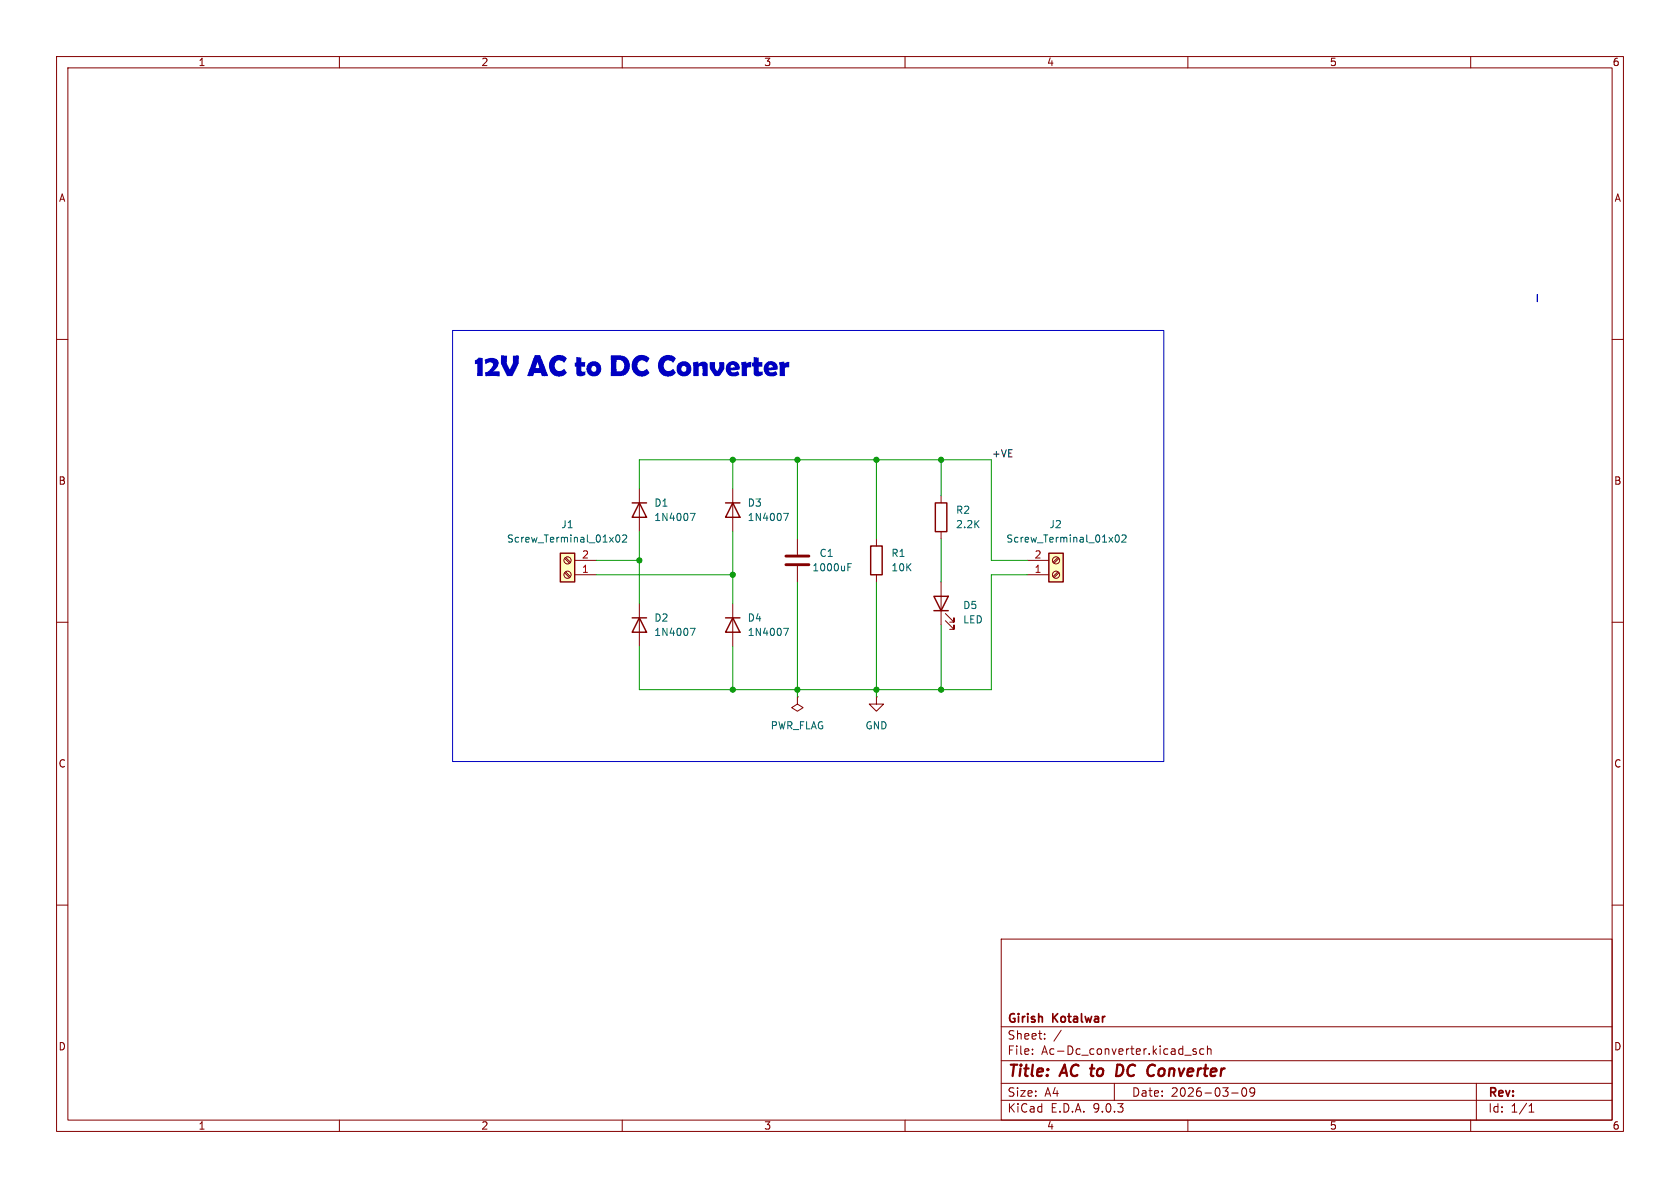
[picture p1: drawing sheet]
(kicad_sch
 (version 20250114)
 (generator "eeschema")
 (generator_version "9.0")
 (paper "A4")
 (title_block
  (title "AC to DC Converter")
  (date "2026-03-09")
  (company "Girish Kotalwar"))
 (lib_symbols
  (symbol "Connector:Screw_Terminal_01x02"
   (pin_names
    (offset 1.016) (hide yes)) (exclude_from_sim no) (in_bom yes) (on_board yes)
   (property "Reference" "J" (at 0 2.54 0) (effects (font (size 1.27 1.27))))
   (property "Value" "Screw_Terminal_01x02" (at 0 -5.08 0) (effects (font (size 1.27 1.27))))
   (property "Footprint" "" (at 0 0 0) (effects (font (size 1.27 1.27)) (hide yes)))
   (property "Datasheet" "~" (at 0 0 0) (effects (font (size 1.27 1.27)) (hide yes)))
   (property "Description" "Generic screw terminal, single row, 01x02, script generated (kicad-library-utils/schlib/autogen/connector/)" (at 0 0 0) (effects (font (size 1.27 1.27)) (hide yes)))
   (symbol "Screw_Terminal_01x02_1_1"
    (rectangle (start -1.27 1.27) (end 1.27 -3.81) (stroke (width 0.254) (type default)) (fill (type background)))
    (polyline (pts (xy -0.5334 0.3302) (xy 0.3302 -0.508)) (stroke (width 0.1524) (type default)) (fill (type none)))
    (polyline (pts (xy -0.5334 -2.2098) (xy 0.3302 -3.048)) (stroke (width 0.1524) (type default)) (fill (type none)))
    (polyline (pts (xy -0.3556 0.508) (xy 0.508 -0.3302)) (stroke (width 0.1524) (type default)) (fill (type none)))
    (polyline (pts (xy -0.3556 -2.032) (xy 0.508 -2.8702)) (stroke (width 0.1524) (type default)) (fill (type none)))
    (circle (center 0 0) (radius 0.635) (stroke (width 0.1524) (type default)) (fill (type none)))
    (circle (center 0 -2.54) (radius 0.635) (stroke (width 0.1524) (type default)) (fill (type none)))
    (pin passive line (at -5.08 0 0) (length 3.81) (name "Pin_1" (effects (font (size 1.27 1.27)))) (number "1" (effects (font (size 1.27 1.27)))))
    (pin passive line (at -5.08 -2.54 0) (length 3.81) (name "Pin_2" (effects (font (size 1.27 1.27)))) (number "2" (effects (font (size 1.27 1.27))))))
   (embedded_fonts no))
  (symbol "Device:C"
   (pin_numbers (hide yes))
   (pin_names
    (offset 0.254)) (exclude_from_sim no) (in_bom yes) (on_board yes)
   (property "Reference" "C" (at 0.635 2.54 0) (effects (font (size 1.27 1.27)) (justify left)))
   (property "Value" "C" (at 0.635 -2.54 0) (effects (font (size 1.27 1.27)) (justify left)))
   (property "Footprint" "" (at 0.9652 -3.81 0) (effects (font (size 1.27 1.27)) (hide yes)))
   (property "Datasheet" "~" (at 0 0 0) (effects (font (size 1.27 1.27)) (hide yes)))
   (property "Description" "Unpolarized capacitor" (at 0 0 0) (effects (font (size 1.27 1.27)) (hide yes)))
   (symbol "C_0_1"
    (polyline (pts (xy -2.032 0.762) (xy 2.032 0.762)) (stroke (width 0.508) (type default)) (fill (type none)))
    (polyline (pts (xy -2.032 -0.762) (xy 2.032 -0.762)) (stroke (width 0.508) (type default)) (fill (type none))))
   (symbol "C_1_1"
    (pin passive line (at 0 3.81 270) (length 2.794) (name "~" (effects (font (size 1.27 1.27)))) (number "1" (effects (font (size 1.27 1.27)))))
    (pin passive line (at 0 -3.81 90) (length 2.794) (name "~" (effects (font (size 1.27 1.27)))) (number "2" (effects (font (size 1.27 1.27))))))
   (embedded_fonts no))
  (symbol "Device:LED"
   (pin_numbers (hide yes))
   (pin_names
    (offset 1.016) (hide yes)) (exclude_from_sim no) (in_bom yes) (on_board yes)
   (property "Reference" "D" (at 0 2.54 0) (effects (font (size 1.27 1.27))))
   (property "Value" "LED" (at 0 -2.54 0) (effects (font (size 1.27 1.27))))
   (property "Footprint" "" (at 0 0 0) (effects (font (size 1.27 1.27)) (hide yes)))
   (property "Datasheet" "~" (at 0 0 0) (effects (font (size 1.27 1.27)) (hide yes)))
   (property "Description" "Light emitting diode" (at 0 0 0) (effects (font (size 1.27 1.27)) (hide yes)))
   (property "Sim.Pins" "1=K 2=A" (at 0 0 0) (effects (font (size 1.27 1.27)) (hide yes)))
   (symbol "LED_0_1"
    (polyline (pts (xy -3.048 -0.762) (xy -4.572 -2.286) (xy -3.81 -2.286) (xy -4.572 -2.286) (xy -4.572 -1.524)) (stroke (width 0) (type default)) (fill (type none)))
    (polyline (pts (xy -1.778 -0.762) (xy -3.302 -2.286) (xy -2.54 -2.286) (xy -3.302 -2.286) (xy -3.302 -1.524)) (stroke (width 0) (type default)) (fill (type none)))
    (polyline (pts (xy -1.27 0) (xy 1.27 0)) (stroke (width 0) (type default)) (fill (type none)))
    (polyline (pts (xy -1.27 -1.27) (xy -1.27 1.27)) (stroke (width 0.254) (type default)) (fill (type none)))
    (polyline (pts (xy 1.27 -1.27) (xy 1.27 1.27) (xy -1.27 0) (xy 1.27 -1.27)) (stroke (width 0.254) (type default)) (fill (type none))))
   (symbol "LED_1_1"
    (pin passive line (at -3.81 0 0) (length 2.54) (name "K" (effects (font (size 1.27 1.27)))) (number "1" (effects (font (size 1.27 1.27)))))
    (pin passive line (at 3.81 0 180) (length 2.54) (name "A" (effects (font (size 1.27 1.27)))) (number "2" (effects (font (size 1.27 1.27))))))
   (embedded_fonts no))
  (symbol "Device:R"
   (pin_numbers (hide yes))
   (pin_names
    (offset 0)) (exclude_from_sim no) (in_bom yes) (on_board yes)
   (property "Reference" "R" (at 2.032 0 90) (effects (font (size 1.27 1.27))))
   (property "Value" "R" (at 0 0 90) (effects (font (size 1.27 1.27))))
   (property "Footprint" "" (at -1.778 0 90) (effects (font (size 1.27 1.27)) (hide yes)))
   (property "Datasheet" "~" (at 0 0 0) (effects (font (size 1.27 1.27)) (hide yes)))
   (property "Description" "Resistor" (at 0 0 0) (effects (font (size 1.27 1.27)) (hide yes)))
   (symbol "R_0_1"
    (rectangle (start -1.016 -2.54) (end 1.016 2.54) (stroke (width 0.254) (type default)) (fill (type none))))
   (symbol "R_1_1"
    (pin passive line (at 0 3.81 270) (length 1.27) (name "~" (effects (font (size 1.27 1.27)))) (number "1" (effects (font (size 1.27 1.27)))))
    (pin passive line (at 0 -3.81 90) (length 1.27) (name "~" (effects (font (size 1.27 1.27)))) (number "2" (effects (font (size 1.27 1.27))))))
   (embedded_fonts no))
  (symbol "Diode:1N4007"
   (pin_numbers (hide yes))
   (pin_names (hide yes)) (exclude_from_sim no) (in_bom yes) (on_board yes)
   (property "Reference" "D" (at 0 2.54 0) (effects (font (size 1.27 1.27))))
   (property "Value" "1N4007" (at 0 -2.54 0) (effects (font (size 1.27 1.27))))
   (property "Footprint" "Diode_THT:D_DO-41_SOD81_P10.16mm_Horizontal" (at 0 -4.445 0) (effects (font (size 1.27 1.27)) (hide yes)))
   (property "Datasheet" "http://www.vishay.com/docs/88503/1n4001.pdf" (at 0 0 0) (effects (font (size 1.27 1.27)) (hide yes)))
   (property "Description" "1000V 1A General Purpose Rectifier Diode, DO-41" (at 0 0 0) (effects (font (size 1.27 1.27)) (hide yes)))
   (property "Sim.Device" "D" (at 0 0 0) (effects (font (size 1.27 1.27)) (hide yes)))
   (property "Sim.Pins" "1=K 2=A" (at 0 0 0) (effects (font (size 1.27 1.27)) (hide yes)))
   (symbol "1N4007_0_1"
    (polyline (pts (xy -1.27 1.27) (xy -1.27 -1.27)) (stroke (width 0.254) (type default)) (fill (type none)))
    (polyline (pts (xy 1.27 1.27) (xy 1.27 -1.27) (xy -1.27 0) (xy 1.27 1.27)) (stroke (width 0.254) (type default)) (fill (type none)))
    (polyline (pts (xy 1.27 0) (xy -1.27 0)) (stroke (width 0) (type default)) (fill (type none))))
   (symbol "1N4007_1_1"
    (pin passive line (at -3.81 0 0) (length 2.54) (name "K" (effects (font (size 1.27 1.27)))) (number "1" (effects (font (size 1.27 1.27)))))
    (pin passive line (at 3.81 0 180) (length 2.54) (name "A" (effects (font (size 1.27 1.27)))) (number "2" (effects (font (size 1.27 1.27))))))
   (embedded_fonts no))
  (symbol "power:GND"
   (power)
   (pin_numbers (hide yes))
   (pin_names
    (offset 0) (hide yes)) (exclude_from_sim no) (in_bom yes) (on_board yes)
   (property "Reference" "#PWR" (at 0 -6.35 0) (effects (font (size 1.27 1.27)) (hide yes)))
   (property "Value" "GND" (at 0 -3.81 0) (effects (font (size 1.27 1.27))))
   (property "Footprint" "" (at 0 0 0) (effects (font (size 1.27 1.27)) (hide yes)))
   (property "Datasheet" "" (at 0 0 0) (effects (font (size 1.27 1.27)) (hide yes)))
   (property "Description" "Power symbol creates a global label with name \"GND\" , ground" (at 0 0 0) (effects (font (size 1.27 1.27)) (hide yes)))
   (symbol "GND_0_1"
    (polyline (pts (xy 0 0) (xy 0 -1.27) (xy 1.27 -1.27) (xy 0 -2.54) (xy -1.27 -1.27) (xy 0 -1.27)) (stroke (width 0) (type default)) (fill (type none))))
   (symbol "GND_1_1"
    (pin power_in line (at 0 0 270) (length 0) (name "~" (effects (font (size 1.27 1.27)))) (number "1" (effects (font (size 1.27 1.27))))))
   (embedded_fonts no))
  (symbol "power:PWR_FLAG"
   (power)
   (pin_numbers (hide yes))
   (pin_names
    (offset 0) (hide yes)) (exclude_from_sim no) (in_bom yes) (on_board yes)
   (property "Reference" "#FLG" (at 0 1.905 0) (effects (font (size 1.27 1.27)) (hide yes)))
   (property "Value" "PWR_FLAG" (at 0 3.81 0) (effects (font (size 1.27 1.27))))
   (property "Footprint" "" (at 0 0 0) (effects (font (size 1.27 1.27)) (hide yes)))
   (property "Datasheet" "~" (at 0 0 0) (effects (font (size 1.27 1.27)) (hide yes)))
   (property "Description" "Special symbol for telling ERC where power comes from" (at 0 0 0) (effects (font (size 1.27 1.27)) (hide yes)))
   (symbol "PWR_FLAG_0_0"
    (pin power_out line (at 0 0 90) (length 0) (name "~" (effects (font (size 1.27 1.27)))) (number "1" (effects (font (size 1.27 1.27))))))
   (symbol "PWR_FLAG_0_1"
    (polyline (pts (xy 0 0) (xy 0 1.27) (xy -1.016 1.905) (xy 0 2.54) (xy 1.016 1.905) (xy 0 1.27)) (stroke (width 0) (type default)) (fill (type none))))
   (embedded_fonts no)))
 (rectangle
  (start 271.78 52.07)
  (end 271.78 53.34)
  (stroke (width 0) (type default))
  (fill (type none)))
 (rectangle
  (start 80.01 58.42)
  (end 205.74 134.62)
  (stroke (width 0) (type solid))
  (fill (type none)))
 (text "12V AC to DC Converter"
  (exclude_from_sim no)
  (at 111.76 66.04 0)
  (effects (font
    (face "Berlin Sans FB Demi") (size 3.81 3.81) (thickness 0.1524)
    (bold yes))))
 (junction
  (at 113.03 99.06)
  (diameter 0)
  (color 0 0 0 0))
 (junction
  (at 166.37 121.92)
  (diameter 0)
  (color 0 0 0 0))
 (junction
  (at 140.97 81.28)
  (diameter 0)
  (color 0 0 0 0))
 (junction
  (at 166.37 81.28)
  (diameter 0)
  (color 0 0 0 0))
 (junction
  (at 129.54 101.6)
  (diameter 0)
  (color 0 0 0 0))
 (junction
  (at 129.54 121.92)
  (diameter 0)
  (color 0 0 0 0))
 (junction
  (at 154.94 81.28)
  (diameter 0)
  (color 0 0 0 0))
 (junction
  (at 129.54 81.28)
  (diameter 0)
  (color 0 0 0 0))
 (junction
  (at 154.94 121.92)
  (diameter 0)
  (color 0 0 0 0))
 (junction
  (at 140.97 121.92)
  (diameter 0)
  (color 0 0 0 0))
 (wire
  (pts (xy 113.03 121.92) (xy 129.54 121.92))
  (stroke (width 0) (type default)))
 (wire
  (pts (xy 113.03 99.06) (xy 113.03 106.68))
  (stroke (width 0) (type default)))
 (wire
  (pts (xy 175.26 99.06) (xy 181.61 99.06))
  (stroke (width 0) (type default)))
 (wire
  (pts (xy 129.54 101.6) (xy 129.54 106.68))
  (stroke (width 0) (type default)))
 (wire
  (pts (xy 140.97 95.25) (xy 140.97 81.28))
  (stroke (width 0) (type default)))
 (wire
  (pts (xy 129.54 93.98) (xy 129.54 101.6))
  (stroke (width 0) (type default)))
 (wire
  (pts (xy 140.97 123.19) (xy 140.97 121.92))
  (stroke (width 0) (type default)))
 (wire
  (pts (xy 154.94 95.25) (xy 154.94 81.28))
  (stroke (width 0) (type default)))
 (wire
  (pts (xy 105.41 99.06) (xy 113.03 99.06))
  (stroke (width 0) (type default)))
 (wire
  (pts (xy 113.03 81.28) (xy 129.54 81.28))
  (stroke (width 0) (type default)))
 (wire
  (pts (xy 140.97 102.87) (xy 140.97 121.92))
  (stroke (width 0) (type default)))
 (wire
  (pts (xy 113.03 86.36) (xy 113.03 81.28))
  (stroke (width 0) (type default)))
 (wire
  (pts (xy 140.97 81.28) (xy 154.94 81.28))
  (stroke (width 0) (type default)))
 (wire
  (pts (xy 166.37 87.63) (xy 166.37 81.28))
  (stroke (width 0) (type default)))
 (wire
  (pts (xy 129.54 121.92) (xy 129.54 114.3))
  (stroke (width 0) (type default)))
 (wire
  (pts (xy 140.97 121.92) (xy 154.94 121.92))
  (stroke (width 0) (type default)))
 (wire
  (pts (xy 166.37 81.28) (xy 154.94 81.28))
  (stroke (width 0) (type default)))
 (wire
  (pts (xy 175.26 101.6) (xy 181.61 101.6))
  (stroke (width 0) (type default)))
 (wire
  (pts (xy 129.54 121.92) (xy 140.97 121.92))
  (stroke (width 0) (type default)))
 (wire
  (pts (xy 175.26 121.92) (xy 166.37 121.92))
  (stroke (width 0) (type default)))
 (wire
  (pts (xy 113.03 93.98) (xy 113.03 99.06))
  (stroke (width 0) (type default)))
 (wire
  (pts (xy 166.37 121.92) (xy 154.94 121.92))
  (stroke (width 0) (type default)))
 (wire
  (pts (xy 129.54 81.28) (xy 140.97 81.28))
  (stroke (width 0) (type default)))
 (wire
  (pts (xy 175.26 99.06) (xy 175.26 81.28))
  (stroke (width 0) (type default)))
 (wire
  (pts (xy 154.94 123.19) (xy 154.94 121.92))
  (stroke (width 0) (type default)))
 (wire
  (pts (xy 175.26 101.6) (xy 175.26 121.92))
  (stroke (width 0) (type default)))
 (wire
  (pts (xy 166.37 81.28) (xy 175.26 81.28))
  (stroke (width 0) (type default)))
 (wire
  (pts (xy 129.54 81.28) (xy 129.54 86.36))
  (stroke (width 0) (type default)))
 (wire
  (pts (xy 166.37 110.49) (xy 166.37 121.92))
  (stroke (width 0) (type default)))
 (wire
  (pts (xy 154.94 102.87) (xy 154.94 121.92))
  (stroke (width 0) (type default)))
 (wire
  (pts (xy 113.03 114.3) (xy 113.03 121.92))
  (stroke (width 0) (type default)))
 (wire
  (pts (xy 105.41 101.6) (xy 129.54 101.6))
  (stroke (width 0) (type default)))
 (wire
  (pts (xy 166.37 95.25) (xy 166.37 102.87))
  (stroke (width 0) (type default)))
 (label "+VE"
  (at 175.26 81.28 0)
  (effects (font (size 1.27 1.27)) (justify left bottom)))
 (symbol
  (lib_id "Device:LED")
  (at 166.37 106.68 90)
  (unit 1)
  (exclude_from_sim no)
  (in_bom yes)
  (on_board yes)
  (dnp no)
  (fields_autoplaced yes)
  (property "Reference" "D5" (at 170.18 106.9974 90) (effects (font (size 1.27 1.27)) (justify right)))
  (property "Value" "LED" (at 170.18 109.5374 90) (effects (font (size 1.27 1.27)) (justify right)))
  (property "Footprint" "LED_THT:LED_D5.0mm" (at 166.37 106.68 0) (effects (font (size 1.27 1.27)) (hide yes)))
  (property "Datasheet" "~" (at 166.37 106.68 0) (effects (font (size 1.27 1.27)) (hide yes)))
  (property "Description" "Light emitting diode" (at 166.37 106.68 0) (effects (font (size 1.27 1.27)) (hide yes)))
  (property "Sim.Pins" "1=K 2=A" (at 166.37 106.68 0) (effects (font (size 1.27 1.27)) (hide yes)))
  (pin "1")
  (pin "2"))
 (symbol
  (lib_id "Device:R")
  (at 166.37 91.44 0)
  (unit 1)
  (exclude_from_sim no)
  (in_bom yes)
  (on_board yes)
  (dnp no)
  (fields_autoplaced yes)
  (property "Reference" "R2" (at 168.91 90.1699 0) (effects (font (size 1.27 1.27)) (justify left)))
  (property "Value" "2.2K" (at 168.91 92.7099 0) (effects (font (size 1.27 1.27)) (justify left)))
  (property "Footprint" "Resistor_THT:R_Axial_DIN0204_L3.6mm_D1.6mm_P7.62mm_Horizontal" (at 164.592 91.44 90) (effects (font (size 1.27 1.27)) (hide yes)))
  (property "Datasheet" "~" (at 166.37 91.44 0) (effects (font (size 1.27 1.27)) (hide yes)))
  (property "Description" "Resistor" (at 166.37 91.44 0) (effects (font (size 1.27 1.27)) (hide yes)))
  (pin "2")
  (pin "1"))
 (symbol
  (lib_id "power:PWR_FLAG")
  (at 140.97 123.19 180)
  (unit 1)
  (exclude_from_sim no)
  (in_bom yes)
  (on_board yes)
  (dnp no)
  (property "Reference" "#FLG01" (at 140.97 125.095 0) (effects (font (size 1.27 1.27)) (hide yes)))
  (property "Value" "PWR_FLAG" (at 140.97 128.27 0) (effects (font (size 1.27 1.27))))
  (property "Footprint" "" (at 140.97 123.19 0) (effects (font (size 1.27 1.27)) (hide yes)))
  (property "Datasheet" "~" (at 140.97 123.19 0) (effects (font (size 1.27 1.27)) (hide yes)))
  (property "Description" "Special symbol for telling ERC where power comes from" (at 140.97 123.19 0) (effects (font (size 1.27 1.27)) (hide yes)))
  (pin "1"))
 (symbol
  (lib_id "Diode:1N4007")
  (at 113.03 90.17 270)
  (unit 1)
  (exclude_from_sim no)
  (in_bom yes)
  (on_board yes)
  (dnp no)
  (fields_autoplaced yes)
  (property "Reference" "D1" (at 115.57 88.8999 90) (effects (font (size 1.27 1.27)) (justify left)))
  (property "Value" "1N4007" (at 115.57 91.4399 90) (effects (font (size 1.27 1.27)) (justify left)))
  (property "Footprint" "Diode_THT:D_DO-41_SOD81_P10.16mm_Horizontal" (at 108.585 90.17 0) (effects (font (size 1.27 1.27)) (hide yes)))
  (property "Datasheet" "http://www.vishay.com/docs/88503/1n4001.pdf" (at 113.03 90.17 0) (effects (font (size 1.27 1.27)) (hide yes)))
  (property "Description" "1000V 1A General Purpose Rectifier Diode, DO-41" (at 113.03 90.17 0) (effects (font (size 1.27 1.27)) (hide yes)))
  (property "Sim.Device" "D" (at 113.03 90.17 0) (effects (font (size 1.27 1.27)) (hide yes)))
  (property "Sim.Pins" "1=K 2=A" (at 113.03 90.17 0) (effects (font (size 1.27 1.27)) (hide yes)))
  (pin "2")
  (pin "1"))
 (symbol
  (lib_id "Connector:Screw_Terminal_01x02")
  (at 186.69 101.6 0)
  (mirror x)
  (unit 1)
  (exclude_from_sim no)
  (in_bom yes)
  (on_board yes)
  (dnp no)
  (property "Reference" "J2" (at 185.42 92.71 0) (effects (font (size 1.27 1.27)) (justify left)))
  (property "Value" "Screw_Terminal_01x02" (at 177.8 95.25 0) (effects (font (size 1.27 1.27)) (justify left)))
  (property "Footprint" "TerminalBlock:TerminalBlock_bornier-2_P5.08mm" (at 186.69 101.6 0) (effects (font (size 1.27 1.27)) (hide yes)))
  (property "Datasheet" "~" (at 186.69 101.6 0) (effects (font (size 1.27 1.27)) (hide yes)))
  (property "Description" "Generic screw terminal, single row, 01x02, script generated (kicad-library-utils/schlib/autogen/connector/)" (at 186.69 101.6 0) (effects (font (size 1.27 1.27)) (hide yes)))
  (pin "1")
  (pin "2"))
 (symbol
  (lib_id "Diode:1N4007")
  (at 129.54 110.49 270)
  (unit 1)
  (exclude_from_sim no)
  (in_bom yes)
  (on_board yes)
  (dnp no)
  (fields_autoplaced yes)
  (property "Reference" "D4" (at 132.08 109.2199 90) (effects (font (size 1.27 1.27)) (justify left)))
  (property "Value" "1N4007" (at 132.08 111.7599 90) (effects (font (size 1.27 1.27)) (justify left)))
  (property "Footprint" "Diode_THT:D_DO-41_SOD81_P10.16mm_Horizontal" (at 125.095 110.49 0) (effects (font (size 1.27 1.27)) (hide yes)))
  (property "Datasheet" "http://www.vishay.com/docs/88503/1n4001.pdf" (at 129.54 110.49 0) (effects (font (size 1.27 1.27)) (hide yes)))
  (property "Description" "1000V 1A General Purpose Rectifier Diode, DO-41" (at 129.54 110.49 0) (effects (font (size 1.27 1.27)) (hide yes)))
  (property "Sim.Device" "D" (at 129.54 110.49 0) (effects (font (size 1.27 1.27)) (hide yes)))
  (property "Sim.Pins" "1=K 2=A" (at 129.54 110.49 0) (effects (font (size 1.27 1.27)) (hide yes)))
  (pin "2")
  (pin "1"))
 (symbol
  (lib_id "power:GND")
  (at 154.94 123.19 0)
  (unit 1)
  (exclude_from_sim no)
  (in_bom yes)
  (on_board yes)
  (dnp no)
  (fields_autoplaced yes)
  (property "Reference" "#PWR01" (at 154.94 129.54 0) (effects (font (size 1.27 1.27)) (hide yes)))
  (property "Value" "GND" (at 154.94 128.27 0) (effects (font (size 1.27 1.27))))
  (property "Footprint" "" (at 154.94 123.19 0) (effects (font (size 1.27 1.27)) (hide yes)))
  (property "Datasheet" "" (at 154.94 123.19 0) (effects (font (size 1.27 1.27)) (hide yes)))
  (property "Description" "Power symbol creates a global label with name \"GND\" , ground" (at 154.94 123.19 0) (effects (font (size 1.27 1.27)) (hide yes)))
  (pin "1"))
 (symbol
  (lib_id "Device:C")
  (at 140.97 99.06 0)
  (unit 1)
  (exclude_from_sim no)
  (in_bom yes)
  (on_board yes)
  (dnp no)
  (property "Reference" "C1" (at 144.78 97.7899 0) (effects (font (size 1.27 1.27)) (justify left)))
  (property "Value" "1000uF" (at 143.51 100.33 0) (effects (font (size 1.27 1.27)) (justify left)))
  (property "Footprint" "Capacitor_THT:CP_Radial_D8.0mm_P3.50mm" (at 141.9352 102.87 0) (effects (font (size 1.27 1.27)) (hide yes)))
  (property "Datasheet" "~" (at 140.97 99.06 0) (effects (font (size 1.27 1.27)) (hide yes)))
  (property "Description" "Unpolarized capacitor" (at 140.97 99.06 0) (effects (font (size 1.27 1.27)) (hide yes)))
  (pin "2")
  (pin "1"))
 (symbol
  (lib_id "Diode:1N4007")
  (at 113.03 110.49 270)
  (unit 1)
  (exclude_from_sim no)
  (in_bom yes)
  (on_board yes)
  (dnp no)
  (fields_autoplaced yes)
  (property "Reference" "D2" (at 115.57 109.2199 90) (effects (font (size 1.27 1.27)) (justify left)))
  (property "Value" "1N4007" (at 115.57 111.7599 90) (effects (font (size 1.27 1.27)) (justify left)))
  (property "Footprint" "Diode_THT:D_DO-41_SOD81_P10.16mm_Horizontal" (at 108.585 110.49 0) (effects (font (size 1.27 1.27)) (hide yes)))
  (property "Datasheet" "http://www.vishay.com/docs/88503/1n4001.pdf" (at 113.03 110.49 0) (effects (font (size 1.27 1.27)) (hide yes)))
  (property "Description" "1000V 1A General Purpose Rectifier Diode, DO-41" (at 113.03 110.49 0) (effects (font (size 1.27 1.27)) (hide yes)))
  (property "Sim.Device" "D" (at 113.03 110.49 0) (effects (font (size 1.27 1.27)) (hide yes)))
  (property "Sim.Pins" "1=K 2=A" (at 113.03 110.49 0) (effects (font (size 1.27 1.27)) (hide yes)))
  (pin "2")
  (pin "1"))
 (symbol
  (lib_id "Connector:Screw_Terminal_01x02")
  (at 100.33 101.6 180)
  (unit 1)
  (exclude_from_sim no)
  (in_bom yes)
  (on_board yes)
  (dnp no)
  (fields_autoplaced yes)
  (property "Reference" "J1" (at 100.33 92.71 0) (effects (font (size 1.27 1.27))))
  (property "Value" "Screw_Terminal_01x02" (at 100.33 95.25 0) (effects (font (size 1.27 1.27))))
  (property "Footprint" "TerminalBlock:TerminalBlock_bornier-2_P5.08mm" (at 100.33 101.6 0) (effects (font (size 1.27 1.27)) (hide yes)))
  (property "Datasheet" "~" (at 100.33 101.6 0) (effects (font (size 1.27 1.27)) (hide yes)))
  (property "Description" "Generic screw terminal, single row, 01x02, script generated (kicad-library-utils/schlib/autogen/connector/)" (at 100.33 101.6 0) (effects (font (size 1.27 1.27)) (hide yes)))
  (pin "1")
  (pin "2"))
 (symbol
  (lib_id "Diode:1N4007")
  (at 129.54 90.17 270)
  (unit 1)
  (exclude_from_sim no)
  (in_bom yes)
  (on_board yes)
  (dnp no)
  (fields_autoplaced yes)
  (property "Reference" "D3" (at 132.08 88.8999 90) (effects (font (size 1.27 1.27)) (justify left)))
  (property "Value" "1N4007" (at 132.08 91.4399 90) (effects (font (size 1.27 1.27)) (justify left)))
  (property "Footprint" "Diode_THT:D_DO-41_SOD81_P10.16mm_Horizontal" (at 125.095 90.17 0) (effects (font (size 1.27 1.27)) (hide yes)))
  (property "Datasheet" "http://www.vishay.com/docs/88503/1n4001.pdf" (at 129.54 90.17 0) (effects (font (size 1.27 1.27)) (hide yes)))
  (property "Description" "1000V 1A General Purpose Rectifier Diode, DO-41" (at 129.54 90.17 0) (effects (font (size 1.27 1.27)) (hide yes)))
  (property "Sim.Device" "D" (at 129.54 90.17 0) (effects (font (size 1.27 1.27)) (hide yes)))
  (property "Sim.Pins" "1=K 2=A" (at 129.54 90.17 0) (effects (font (size 1.27 1.27)) (hide yes)))
  (pin "2")
  (pin "1"))
 (symbol
  (lib_id "Device:R")
  (at 154.94 99.06 0)
  (unit 1)
  (exclude_from_sim no)
  (in_bom yes)
  (on_board yes)
  (dnp no)
  (fields_autoplaced yes)
  (property "Reference" "R1" (at 157.48 97.7899 0) (effects (font (size 1.27 1.27)) (justify left)))
  (property "Value" "10K" (at 157.48 100.3299 0) (effects (font (size 1.27 1.27)) (justify left)))
  (property "Footprint" "Resistor_THT:R_Axial_DIN0204_L3.6mm_D1.6mm_P7.62mm_Horizontal" (at 153.162 99.06 90) (effects (font (size 1.27 1.27)) (hide yes)))
  (property "Datasheet" "~" (at 154.94 99.06 0) (effects (font (size 1.27 1.27)) (hide yes)))
  (property "Description" "Resistor" (at 154.94 99.06 0) (effects (font (size 1.27 1.27)) (hide yes)))
  (pin "2")
  (pin "1"))
 (sheet_instances
  (path ""
   (page "1")))
 (embedded_fonts no))
